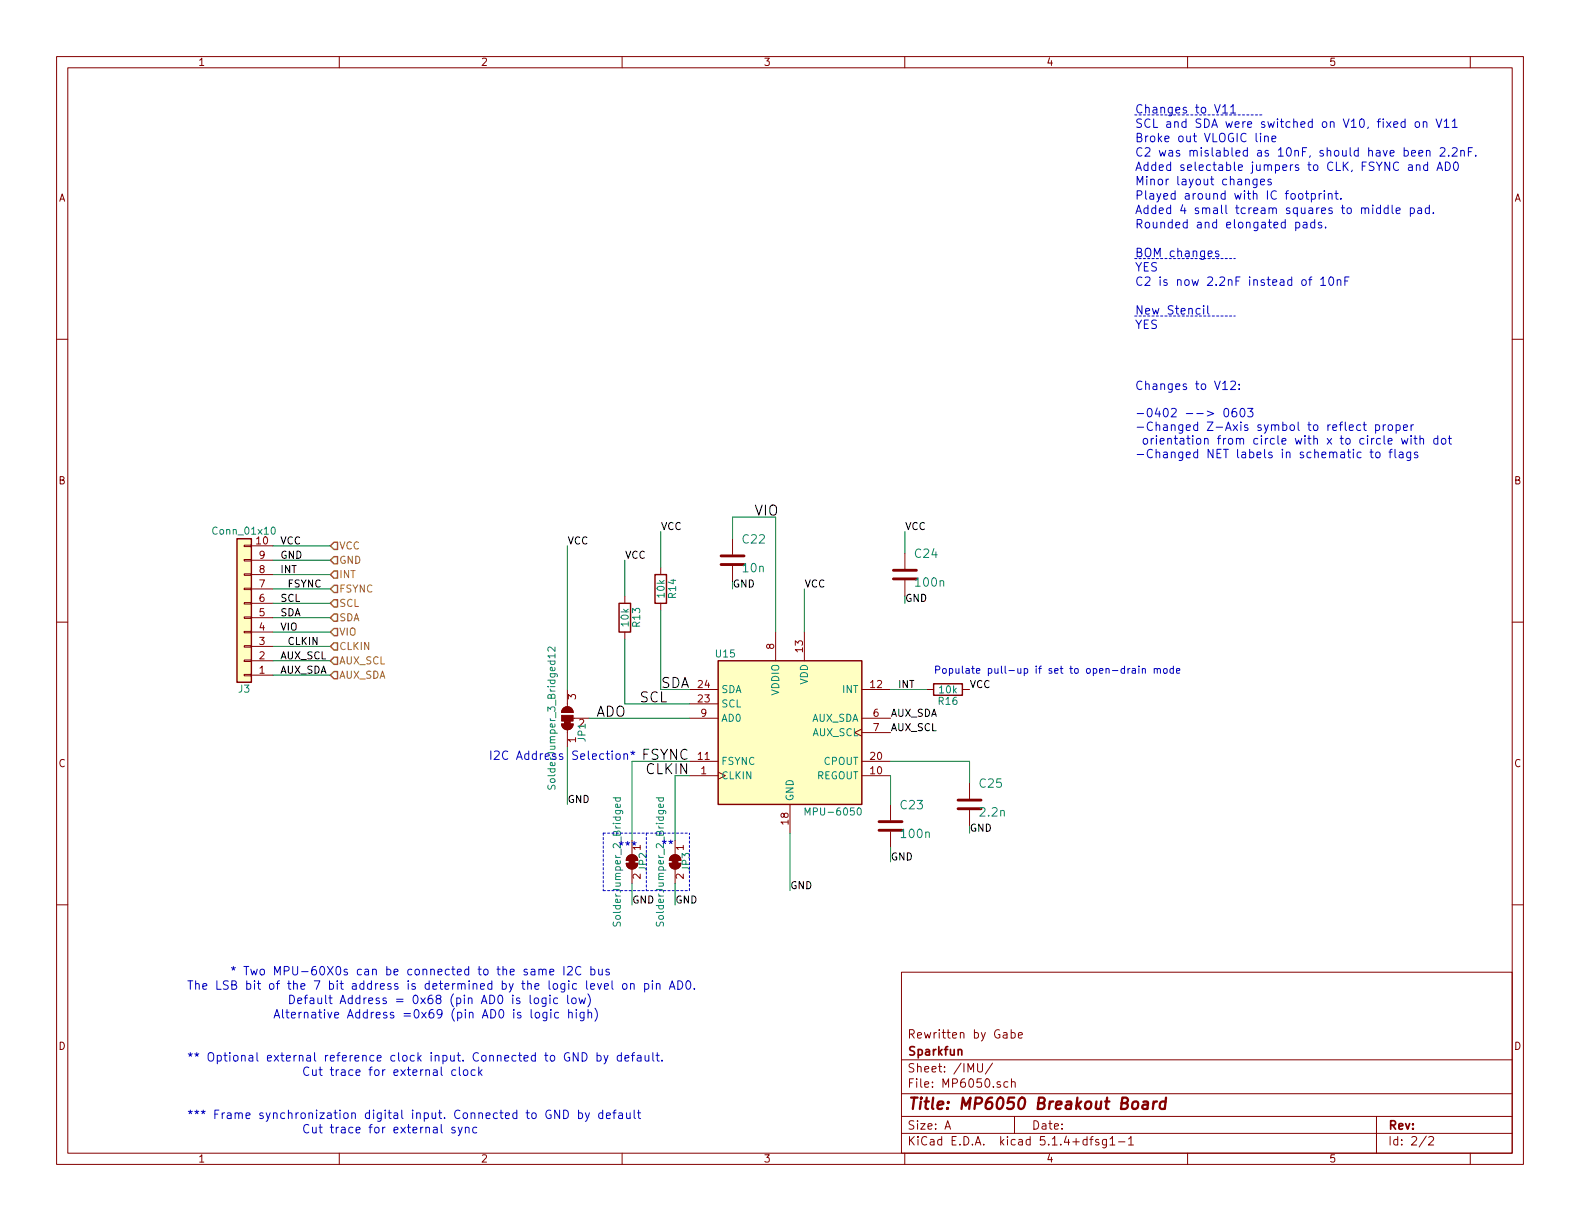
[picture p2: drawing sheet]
EESchema Schematic File Version 4
LIBS:kicad-eboard-cache
EELAYER 26 0
EELAYER END
$Descr A 11000 8500
encoding utf-8
Sheet 2 2
Title "MP6050 Breakout Board"
Date ""
Rev ""
Comp "Sparkfun"
Comment1 "Rewritten by Gabe"
Comment2 ""
Comment3 ""
Comment4 ""
$EndDescr
Text Label 1950 3800 0    50   ~ 0
VCC
Wire Wire Line
	5600 4400 5600 4100
Wire Wire Line
	3950 3800 3950 4800
Text Label 1950 3900 0    50   ~ 0
GND
Wire Wire Line
	6750 5800 6750 5750
Wire Wire Line
	6200 5900 6200 6000
Wire Wire Line
	5500 6200 5500 5800
Wire Wire Line
	3950 5600 3950 5200
Wire Wire Line
	6200 5400 6200 5600
Text Label 6200 5000 0    50   ~ 0
AUX_SDA
Text Label 1950 4700 0    50   ~ 0
AUX_SDA
Text Label 6200 5100 0    50   ~ 0
AUX_SCL
Text Label 1950 4600 0    50   ~ 0
AUX_SCL
Text Label 4450 4900 0    70   ~ 0
SCL
Text Label 1950 4200 0    50   ~ 0
SCL
Text Label 4600 4800 0    70   ~ 0
SDA
Text Label 1950 4300 0    50   ~ 0
SDA
Text Label 4150 5000 0    70   ~ 0
ADO
Text Label 6250 4800 0    50   ~ 0
INT
Text Label 1950 4000 0    50   ~ 0
INT
Text Label 4800 5300 2    70   ~ 0
FSYNC
Text Label 2000 4100 0    50   ~ 0
FSYNC
Text Label 2000 4500 0    50   ~ 0
CLKIN
Text Label 4800 5400 2    70   ~ 0
CLKIN
Text Label 1950 4400 0    50   ~ 0
VIO
Text Label 5250 3600 0    70   ~ 0
VIO
$Comp
L Device:C C25
U 1 1
P 6750 5600
AR Path="/5DAF980D/01909D13" Ref="C25"  Part="1" 
AR Path="/5DCD5C02/01909D13" Ref="C?"  Part="1" 
AR Path="/5DAF980D/9F1C139701909D13" Ref="C?"  Part="1" 
F 0 "C25" H 6810 5715 59  0000 L BNN
F 1 "2.2n" H 6810 5515 59  0000 L BNN
F 2 "Capacitor_SMD:C_0805_2012Metric_Pad1.15x1.40mm_HandSolder" H 6750 5600 50  0001 C CNN
F 3 "" H 6750 5600 50  0001 C CNN
	1    6750 5600
	1    0    0    -1  
$EndComp
$Comp
L Device:C C24
U 1 1
P 6300 4000
AR Path="/5DAF980D/DAA3AADF" Ref="C24"  Part="1" 
AR Path="/5DCD5C02/DAA3AADF" Ref="C?"  Part="1" 
AR Path="/5DAF980D/563B591DDAA3AADF" Ref="C?"  Part="1" 
F 0 "C24" H 6360 4115 59  0000 L BNN
F 1 "100n" H 6360 3915 59  0000 L BNN
F 2 "Capacitor_SMD:C_0805_2012Metric_Pad1.15x1.40mm_HandSolder" H 6300 4000 50  0001 C CNN
F 3 "" H 6300 4000 50  0001 C CNN
	1    6300 4000
	1    0    0    -1  
$EndComp
$Comp
L Device:C C22
U 1 1
P 5100 3900
AR Path="/5DAF980D/EEBC4EF1" Ref="C22"  Part="1" 
AR Path="/5DCD5C02/EEBC4EF1" Ref="C?"  Part="1" 
AR Path="/5DAF980D/D84F9FB4EEBC4EF1" Ref="C?"  Part="1" 
F 0 "C22" H 5160 4015 59  0000 L BNN
F 1 "10n" H 5160 3815 59  0000 L BNN
F 2 "Capacitor_SMD:C_0805_2012Metric_Pad1.15x1.40mm_HandSolder" H 5100 3900 50  0001 C CNN
F 3 "" H 5100 3900 50  0001 C CNN
	1    5100 3900
	1    0    0    -1  
$EndComp
Text Notes 1300 7800 0    59   ~ 0
*** Frame synchronization digital input. Connected to GND by default 
Text Notes 2100 7900 0    59   ~ 0
Cut trace for external sync 
Text Notes 1600 6800 0    59   ~ 0
* Two MPU-60X0s can be connected to the same I2C bus
Text Notes 4600 5920 0    59   ~ 0
**
Text Notes 2000 7000 0    59   ~ 0
Default Address = 0x68 (pin AD0 is logic low)
Text Notes 1900 7100 0    59   ~ 0
Alternative Address =0x69 (pin AD0 is logic high)
Text Notes 1300 6900 0    59   ~ 0
The LSB bit of the 7 bit address is determined by the logic level on pin AD0.
Text Notes 1300 7400 0    59   ~ 0
** Optional external reference clock input. Connected to GND by default.
Text Notes 2100 7500 0    59   ~ 0
Cut trace for external clock
Text Notes 7900 800  0    59   ~ 0
Changes to V11
Wire Notes Line
	7900 800  8800 800 
Text Notes 7900 900  0    59   ~ 0
SCL and SDA were switched on V10, fixed on V11
Text Notes 7900 1100 0    59   ~ 0
C2 was mislabled as 10nF, should have been 2.2nF. 
Text Notes 7900 1000 0    59   ~ 0
Broke out VLOGIC line
Text Notes 7900 1800 0    59   ~ 0
BOM changes
Text Notes 7900 2200 0    59   ~ 0
New Stencil
Text Notes 7900 2300 0    59   ~ 0
YES
Text Notes 7900 1900 0    59   ~ 0
YES
Text Notes 7900 2000 0    59   ~ 0
C2 is now 2.2nF instead of 10nF
Wire Notes Line
	7900 1800 8600 1800
Wire Notes Line
	7900 2200 8600 2200
Text Notes 7900 1300 0    59   ~ 0
Minor layout changes
Text Notes 7900 1200 0    59   ~ 0
Added selectable jumpers to CLK, FSYNC and AD0
Text Notes 7900 1400 0    59   ~ 0
Played around with IC footprint. 
Text Notes 7900 3200 0    59   ~ 0
Changes to V12:\n\n-0402 --> 0603\n-Changed Z-Axis symbol to reflect proper\n orientation from circle with x to circle with dot\n-Changed NET labels in schematic to flags
Text Notes 7900 1500 0    59   ~ 0
Added 4 small tcream squares to middle pad.
Text Notes 7900 1600 0    59   ~ 0
Rounded and elongated pads.
$Comp
L Sensor_Motion:MPU-6050 U15
U 1 1
P 5500 5100
AR Path="/5DAF980D/5DACFAC5" Ref="U15"  Part="1" 
AR Path="/5DCD5C02/5DACFAC5" Ref="U?"  Part="1" 
F 0 "U15" H 5050 5650 50  0000 C CNN
F 1 "MPU-6050" H 5800 4550 50  0000 C CNN
F 2 "Sensor_Motion:InvenSense_QFN-24_4x4mm_P0.5mm" H 5500 4300 50  0001 C CNN
F 3 "https://store.invensense.com/datasheets/invensense/MPU-6050_DataSheet_V3%204.pdf" H 5500 4950 50  0001 C CNN
	1    5500 5100
	1    0    0    -1  
$EndComp
Wire Wire Line
	5100 3600 5400 3600
Wire Wire Line
	5400 3600 5400 4400
Wire Wire Line
	4700 5400 4800 5400
Wire Wire Line
	4400 5300 4800 5300
Wire Wire Line
	4800 4900 4350 4900
Wire Wire Line
	4600 4800 4800 4800
Wire Wire Line
	6200 5300 6750 5300
$Comp
L Jumper:SolderJumper_2_Bridged JP2
U 1 1
P 4400 6000
AR Path="/5DAF980D/5DAE6E03" Ref="JP2"  Part="1" 
AR Path="/5DCD5C02/5DAE6E03" Ref="JP?"  Part="1" 
F 0 "JP2" H 4400 6080 50  0000 C CNN
F 1 "SolderJumper_2_Bridged" H 4400 5900 50  0000 C CNN
F 2 "Jumper:SolderJumper-2_P1.3mm_Bridged_RoundedPad1.0x1.5mm" H 4400 6000 50  0001 C CNN
F 3 "~" H 4400 6000 50  0001 C CNN
	1    4400 6000
	0    1    1    0   
$EndComp
$Comp
L Jumper:SolderJumper_2_Bridged JP3
U 1 1
P 4700 6000
AR Path="/5DAF980D/5DAE6EE9" Ref="JP3"  Part="1" 
AR Path="/5DCD5C02/5DAE6EE9" Ref="JP?"  Part="1" 
F 0 "JP3" H 4700 6080 50  0000 C CNN
F 1 "SolderJumper_2_Bridged" H 4700 5900 50  0000 C CNN
F 2 "Jumper:SolderJumper-2_P1.3mm_Bridged_RoundedPad1.0x1.5mm" H 4700 6000 50  0001 C CNN
F 3 "~" H 4700 6000 50  0001 C CNN
	1    4700 6000
	0    1    1    0   
$EndComp
Wire Wire Line
	4700 5400 4700 5850
Wire Wire Line
	4400 5300 4400 5850
Wire Wire Line
	4400 6150 4400 6300
Wire Wire Line
	4700 6150 4700 6300
$Comp
L Jumper:SolderJumper_3_Bridged12 JP1
U 1 1
P 3950 5000
AR Path="/5DAF980D/5DAE8B16" Ref="JP1"  Part="1" 
AR Path="/5DCD5C02/5DAE8B16" Ref="JP?"  Part="1" 
F 0 "JP1" H 3850 4900 50  0000 C CNN
F 1 "SolderJumper_3_Bridged12" H 3950 5110 50  0000 C CNN
F 2 "Jumper:SolderJumper-3_P1.3mm_Bridged12_RoundedPad1.0x1.5mm_NumberLabels" H 3950 5000 50  0001 C CNN
F 3 "~" H 3950 5000 50  0001 C CNN
	1    3950 5000
	0    -1   -1   0   
$EndComp
Text Notes 3400 5300 0    59   ~ 0
I2C Address Selection*
Wire Wire Line
	4100 5000 4800 5000
Wire Notes Line
	4500 5800 4500 6200
Wire Notes Line
	4200 6200 4800 6200
Wire Notes Line
	4800 6200 4800 5800
Wire Notes Line
	4200 5800 4800 5800
Wire Notes Line
	4200 5800 4200 6200
Text Notes 4300 5930 0    59   ~ 0
***
$Comp
L Connector_Generic:Conn_01x10 J3
U 1 1
P 1700 4300
AR Path="/5DAF980D/5DAEBC3C" Ref="J3"  Part="1" 
AR Path="/5DCD5C02/5DAEBC3C" Ref="J?"  Part="1" 
F 0 "J3" H 1700 4800 50  0000 C CNN
F 1 "Conn_01x10" H 1700 3700 50  0000 C CNN
F 2 "Connector_PinHeader_2.54mm:PinHeader_1x10_P2.54mm_Vertical" H 1700 4300 50  0001 C CNN
F 3 "~" H 1700 4300 50  0001 C CNN
	1    1700 4300
	-1   0    0    1   
$EndComp
$Comp
L Device:R R14
U 1 1
P 4600 4100
AR Path="/5DAF980D/5DAEC733" Ref="R14"  Part="1" 
AR Path="/5DCD5C02/5DAEC733" Ref="R?"  Part="1" 
F 0 "R14" V 4680 4100 50  0000 C CNN
F 1 "10k" V 4600 4100 50  0000 C CNN
F 2 "Resistor_SMD:R_0805_2012Metric_Pad1.15x1.40mm_HandSolder" V 4530 4100 50  0001 C CNN
F 3 "~" H 4600 4100 50  0001 C CNN
	1    4600 4100
	1    0    0    -1  
$EndComp
Wire Wire Line
	4600 3700 4600 3950
Wire Wire Line
	4600 4250 4600 4800
Wire Wire Line
	4350 3900 4350 4150
Wire Wire Line
	4350 4450 4350 4900
Wire Wire Line
	5100 3600 5100 3750
Wire Wire Line
	5100 4050 5100 4100
Wire Wire Line
	6300 3700 6300 3850
Wire Wire Line
	6300 4200 6300 4150
$Comp
L Device:C C23
U 1 1
P 6200 5750
AR Path="/5DAF980D/5DAF08EE" Ref="C23"  Part="1" 
AR Path="/5DCD5C02/5DAF08EE" Ref="C?"  Part="1" 
F 0 "C23" H 6260 5865 59  0000 L BNN
F 1 "100n" H 6260 5665 59  0000 L BNN
F 2 "Capacitor_SMD:C_0805_2012Metric_Pad1.15x1.40mm_HandSolder" H 6200 5750 50  0001 C CNN
F 3 "" H 6200 5750 50  0001 C CNN
	1    6200 5750
	1    0    0    -1  
$EndComp
Wire Wire Line
	6750 5300 6750 5450
Text HLabel 2300 3800 2    50   Input ~ 0
VCC
Text HLabel 2300 3900 2    50   Input ~ 0
GND
Text HLabel 2300 4000 2    50   Input ~ 0
INT
Text HLabel 2300 4100 2    50   Input ~ 0
FSYNC
Text HLabel 2300 4200 2    50   Input ~ 0
SCL
Text HLabel 2300 4300 2    50   Input ~ 0
SDA
Text HLabel 2300 4400 2    50   Input ~ 0
VIO
Text HLabel 2300 4500 2    50   Input ~ 0
CLKIN
Text HLabel 2300 4600 2    50   Input ~ 0
AUX_SCL
Text HLabel 2300 4700 2    50   Input ~ 0
AUX_SDA
Wire Wire Line
	1900 3900 2300 3900
Wire Wire Line
	1900 4700 2300 4700
Wire Wire Line
	1900 4600 2300 4600
Wire Wire Line
	1900 4200 2300 4200
Wire Wire Line
	1900 4300 2300 4300
Wire Wire Line
	1900 4000 2300 4000
Wire Wire Line
	1900 4100 2300 4100
Wire Wire Line
	1900 4500 2300 4500
Wire Wire Line
	1900 4400 2300 4400
Wire Wire Line
	1900 3800 2300 3800
Text Label 3950 3800 0    50   ~ 0
VCC
Text Label 4350 3900 0    50   ~ 0
VCC
Text Label 4600 3700 0    50   ~ 0
VCC
Text Label 5600 4100 0    50   ~ 0
VCC
Text Label 6750 4800 0    50   ~ 0
VCC
Text Label 5100 4100 0    50   ~ 0
GND
Text Label 6300 4200 0    50   ~ 0
GND
Text Label 6750 5800 0    50   ~ 0
GND
Text Label 6200 6000 0    50   ~ 0
GND
Text Label 5500 6200 0    50   ~ 0
GND
Text Label 4700 6300 0    50   ~ 0
GND
Text Label 4400 6300 0    50   ~ 0
GND
Text Label 3950 5600 0    50   ~ 0
GND
$Comp
L Device:R R16
U 1 1
P 6600 4800
AR Path="/5DAF980D/5E24B9D7" Ref="R16"  Part="1" 
AR Path="/5DCD5C02/5E24B9D7" Ref="R?"  Part="1" 
F 0 "R16" V 6680 4800 50  0000 C CNN
F 1 "10k" V 6600 4800 50  0000 C CNN
F 2 "Resistor_SMD:R_0805_2012Metric_Pad1.15x1.40mm_HandSolder" V 6530 4800 50  0001 C CNN
F 3 "~" H 6600 4800 50  0001 C CNN
	1    6600 4800
	0    1    1    0   
$EndComp
Wire Wire Line
	6200 4800 6450 4800
Text Notes 6500 4700 0    50   ~ 0
Populate pull-up if set to open-drain mode
Text Label 6300 3700 0    50   ~ 0
VCC
$Comp
L Device:R R13
U 1 1
P 4350 4300
AR Path="/5DAF980D/5DAEC66E" Ref="R13"  Part="1" 
AR Path="/5DCD5C02/5DAEC66E" Ref="R?"  Part="1" 
F 0 "R13" V 4430 4300 50  0000 C CNN
F 1 "10k" V 4350 4300 50  0000 C CNN
F 2 "Resistor_SMD:R_0805_2012Metric_Pad1.15x1.40mm_HandSolder" V 4280 4300 50  0001 C CNN
F 3 "~" H 4350 4300 50  0001 C CNN
	1    4350 4300
	1    0    0    -1  
$EndComp
$EndSCHEMATC
